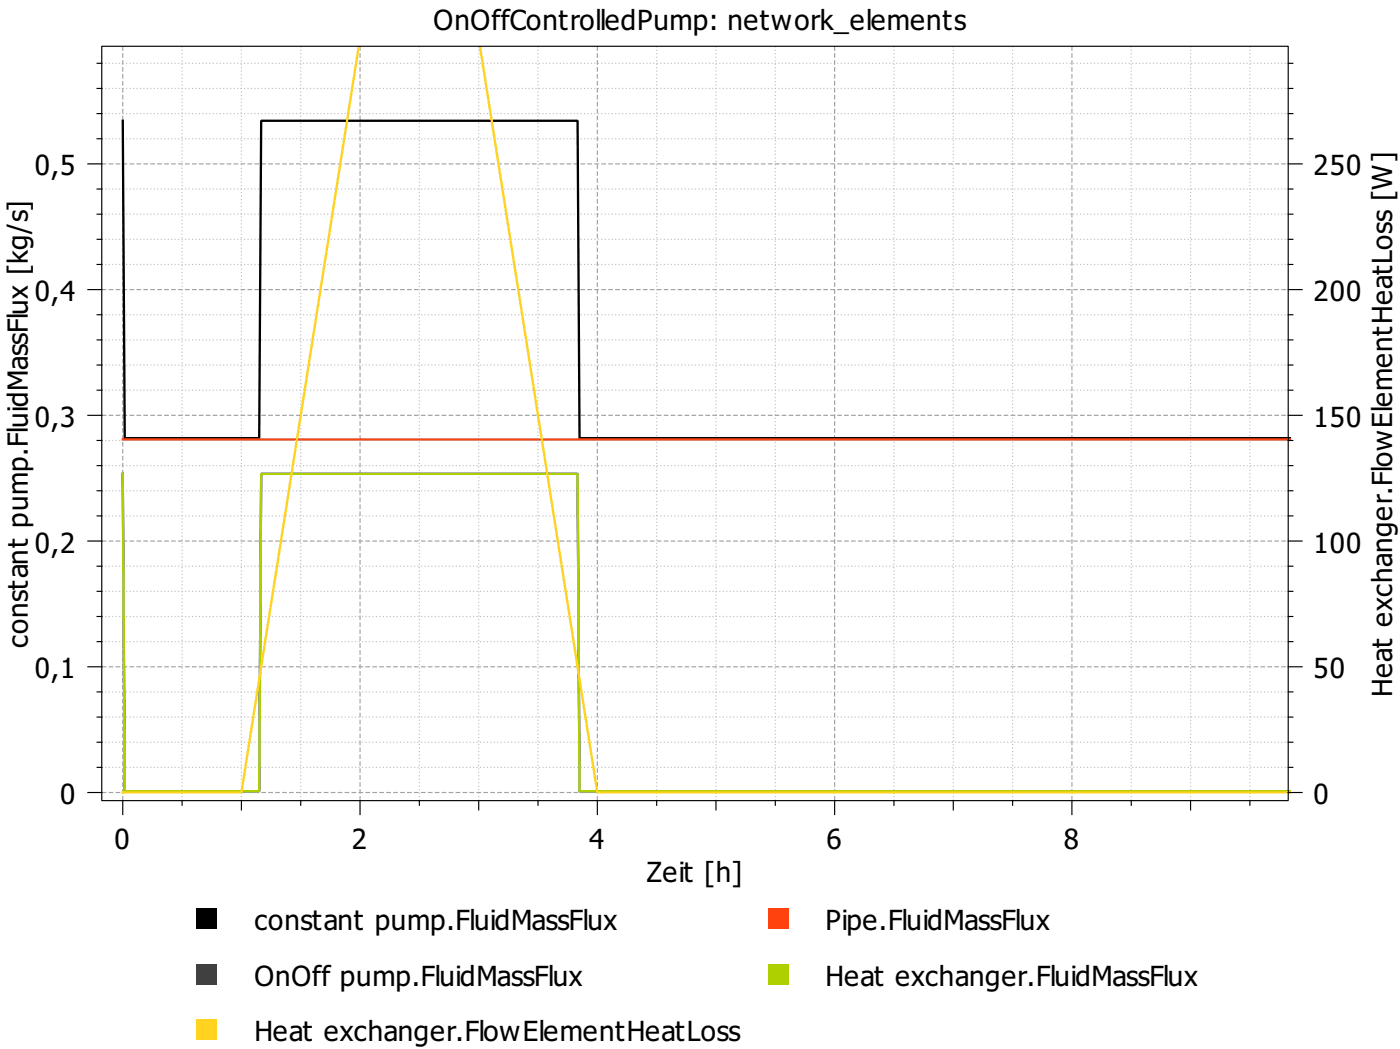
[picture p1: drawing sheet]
<svg xmlns="http://www.w3.org/2000/svg" width="160mm" height="120mm" viewBox="0 0 160 120" stroke-linecap="round" stroke-linejoin="round" font-family="sans-serif">
<g fill="none" stroke="#c0c0c0" stroke-width=".13" stroke-dasharray=".1 .3" stroke-linecap="butt">
<path d="M11.6 15.9h135.8M11.6 13h135.8M11.6 10.1h135.8M11.6 7.2h135.8M20.8 5.3v86.2M27.6 5.3v86.2M34.4 5.3v86.2M48 5.3v86.2M54.8 5.3v86.2M61.5 5.3v86.2M75.1 5.3v86.2M81.9 5.3v86.2"/>
<path d="M88.7 5.3v86.2M102.3 5.3v86.2M109.1 5.3v86.2M115.8 5.3v86.2M129.4 5.3v86.2M136.2 5.3v86.2M143 5.3v86.2M11.6 38.9h135.8M11.6 36h135.8M11.6 30.2h135.8M11.6 27.4h135.8M11.6 24.5h135.8"/>
<path d="M11.6 21.6h135.8M11.6 59h135.8M11.6 56.1h135.8M11.6 53.2h135.8M11.6 50.4h135.8M11.6 44.6h135.8M11.6 41.7h135.8M11.6 79.1h135.8M11.6 73.4h135.8M11.6 70.5h135.8M11.6 67.6h135.8M11.6 64.7h135.8"/>
<path d="M11.6 87.7h135.8M11.6 84.9h135.8M11.6 82h135.8"/>
</g>
<path d="M11.6 18.7h135.8M14 5.3v86.2M41.2 5.3v86.2M68.3 5.3v86.2M95.5 5.3v86.2M122.6 5.3v86.2M11.6 33.1h135.8M11.6 47.5h135.8M11.6 76.2h135.8M11.6 61.9h135.8M11.6 90.6h135.8" fill="none" stroke="#a0a0a4" stroke-width=".13" stroke-dasharray=".5 .3" stroke-linecap="butt"/>
<path d="M14 13.8l.3 36.3h15.4l.2-36.3h36.2l.2 36.3h81.4" fill="none" stroke="#000" stroke-width=".26"/>
<path d="M14 50.2h133.7" fill="none" stroke="#ff420e" stroke-width=".26"/>
<path d="M14 54.2l.3 36.3h15.4l.2-36.3h36.2l.2 36.3h81.4" fill="none" stroke="#004586" stroke-width=".26"/>
<path d="M14 54.2l.3 36.3h15.4l.2-36.3h36.2l.2 36.3h81.4" fill="none" stroke="#aecf00" stroke-width=".26"/>
<path d="M41.1 5.2l-13.5 85.4h-13.6M54.9 5.2l13.4 85.4h79.4" fill="none" stroke="#ffd320" stroke-width=".26"/>
<path d="M11.6 5.3h135.8v86.2h-135.8z" fill="none" stroke="#000" stroke-width=".13"/>
<path d="M22.5 103.8h2.4v2.4h-2.4z" fill-rule="evenodd" fill="#000"/>
<path d="M87.8 103.8h2.4v2.4h-2.4z" fill-rule="evenodd" fill="#ff420e"/>
<path d="M22.5 110.2h2.4v2.4h-2.4z" fill-rule="evenodd" fill="#004586"/>
<path d="M87.8 110.2h2.4v2.4h-2.4z" fill-rule="evenodd" fill="#aecf00"/>
<path d="M22.5 116.5h2.4v2.4h-2.4z" fill-rule="evenodd" fill="#ffd320"/>
<g fill="none" stroke="#000" stroke-width=".13">
<path d="M10.1 18.7h1.5M11.1 15.9h.5M11.1 13h.5M11.1 10.1h.5M11.1 7.2h.5M147.4 15.9h.5M147.4 13h.5M147.4 10.1h.5M147.4 7.2h.5M147.4 18.7h1.6M10.1 33.1h1.5M11.1 38.9h.5"/>
<path d="M11.1 36h.5M11.1 30.2h.5M11.1 27.4h.5M11.1 24.5h.5M11.1 21.6h.5M147.4 38.9h.5M147.4 36h.5M147.4 30.2h.5M147.4 27.4h.5M147.4 24.5h.5M147.4 21.6h.5M147.4 33.1h1.6"/>
<path d="M10.1 47.5h1.5M11.1 59h.5M11.1 56.1h.5M11.1 53.2h.5M11.1 50.4h.5M11.1 44.6h.5M11.1 41.7h.5M147.4 59h.5M147.4 56.1h.5M147.4 53.2h.5M147.4 50.4h.5M147.4 44.6h.5"/>
<path d="M147.4 41.7h.5M147.4 47.5h1.6M10.1 76.2h1.5M10.1 61.9h1.5M11.1 79.1h.5M11.1 73.4h.5M11.1 70.5h.5M11.1 67.6h.5M11.1 64.7h.5M147.4 79.1h.5M147.4 73.4h.5M147.4 70.5h.5"/>
<path d="M147.4 67.6h.5M147.4 64.7h.5M147.4 76.2h1.6M147.4 61.9h1.6M10.1 90.6h1.5M11.1 87.7h.5M11.1 84.9h.5M11.1 82h.5M14 91.5v1.6M20.8 91.5v.6M27.6 91.5v1.1M34.4 91.5v.6"/>
<path d="M41.2 91.5v1.6M48 91.5v.6M54.8 91.5v1.1M61.5 91.5v.6M68.3 91.5v1.6M75.1 91.5v.6M81.9 91.5v1.1M88.7 91.5v.6M95.5 91.5v1.6M102.3 91.5v.6M109.1 91.5v1.1M115.8 91.5v.6"/>
<path d="M122.6 91.5v1.6M129.4 91.5v.6M136.2 91.5v1.1M143 91.5v.6M147.4 87.7h.5M147.4 84.9h.5M147.4 82h.5M147.4 90.6h1.6"/>
</g>
<g font-size="3.2">
<text x="49.6" y="3.4">OnOffControlledPump: network_elements</text>
<text x="4" y="20.1">0,5</text>
<text x="150.3" y="20.1">250</text>
<text x="4" y="34.4">0,4</text>
<text x="150.3" y="34.4">200</text>
<text x="4" y="48.8">0,3</text>
<text x="150.3" y="48.8">150</text>
<text x="4" y="63.2">0,2</text>
<text x="150.3" y="63.2">100</text>
<text x="3.2" y="74.1" transform="rotate(-90 3.2 74.1)">constant pump.FluidMassFlux [kg/s]</text>
<text x="4" y="77.6">0,1</text>
<text x="150.3" y="77.6">50</text>
<text x="159.3" y="79.6" transform="rotate(-90 159.3 79.6)">Heat exchanger.FlowElementHeatLoss [W]</text>
<text x="6.9" y="91.9">0</text>
<text x="150.3" y="91.9">0</text>
<text x="13.1" y="97.1">0</text>
<text x="40.3" y="97.1">2</text>
<text x="67.4" y="97.1">4</text>
<text x="74" y="100.8">Zeit [h]</text>
<text x="94.6" y="97.1">6</text>
<text x="121.7" y="97.1">8</text>
<text x="29.1" y="106.4">constant pump.FluidMassFlux</text>
<text x="94.5" y="106.4">Pipe.FluidMassFlux</text>
<text x="29.1" y="112.7">OnOff pump.FluidMassFlux</text>
<text x="94.5" y="112.7">Heat exchanger.FluidMassFlux</text>
<text x="29.1" y="119.1">Heat exchanger.FlowElementHeatLoss</text>
</g>
</svg>
